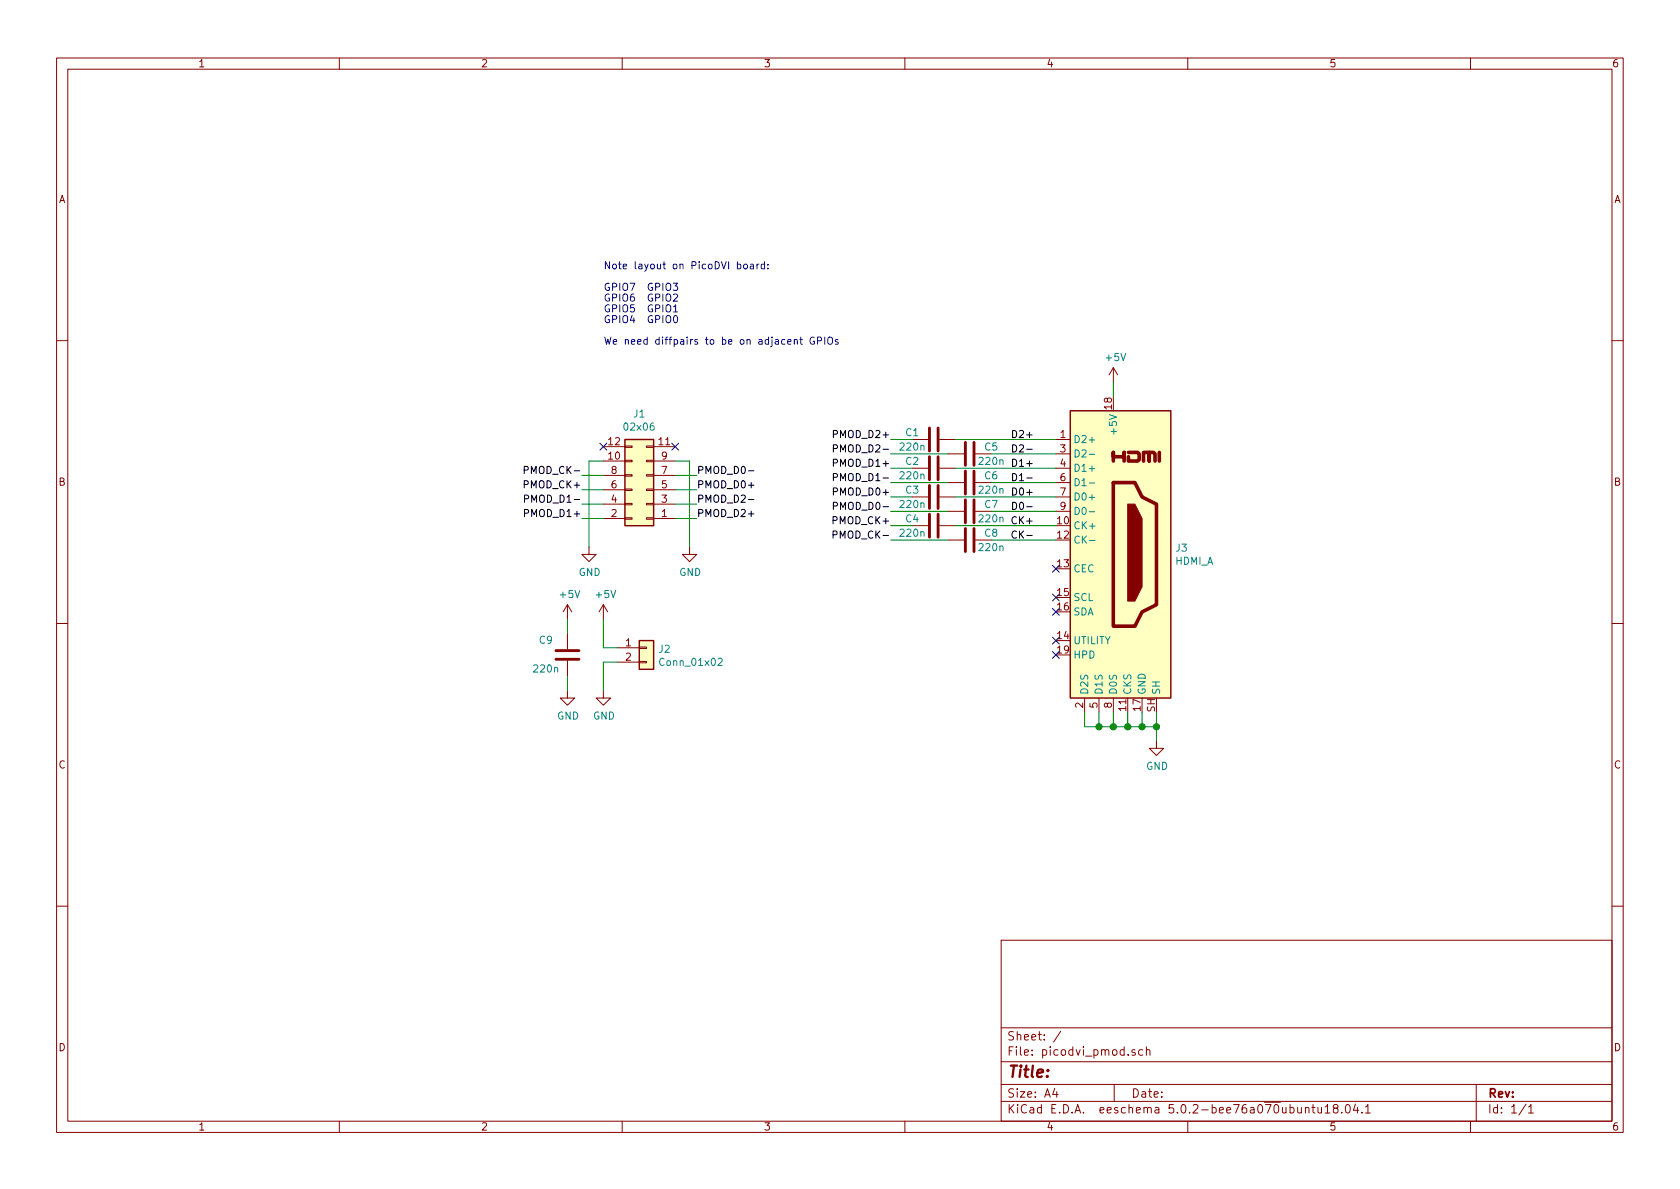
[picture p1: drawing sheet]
EESchema Schematic File Version 4
EELAYER 26 0
EELAYER END
$Descr A4 11693 8268
encoding utf-8
Sheet 1 1
Title ""
Date ""
Rev ""
Comp ""
Comment1 ""
Comment2 ""
Comment3 ""
Comment4 ""
$EndDescr
$Comp
L Connector:HDMI_A J3
U 1 1
P 7750 3850
F 0 "J3" H 8179 3896 50  0000 L CNN
F 1 "HDMI_A" H 8179 3805 50  0000 L CNN
F 2 "picodvi:HDMI-SS-53000" H 7775 3850 50  0001 C CNN
F 3 "https://en.wikipedia.org/wiki/HDMI" H 7775 3850 50  0001 C CNN
	1    7750 3850
	1    0    0    -1  
$EndComp
$Comp
L Connector_Generic:Conn_02x06_Odd_Even J1
U 1 1
P 4500 3400
F 0 "J1" H 4550 2875 50  0000 C CNN
F 1 "02x06" H 4550 2966 50  0000 C CNN
F 2 "Connector_PinSocket_2.54mm:PinSocket_2x06_P2.54mm_Horizontal" H 4500 3400 50  0001 C CNN
F 3 "~" H 4500 3400 50  0001 C CNN
	1    4500 3400
	-1   0    0    1   
$EndComp
Wire Wire Line
	4200 3200 4100 3200
Wire Wire Line
	4100 3200 4100 3800
$Comp
L power:GND #PWR0103
U 1 1
P 4100 3800
F 0 "#PWR0103" H 4100 3550 50  0001 C CNN
F 1 "GND" H 4105 3627 50  0000 C CNN
F 2 "" H 4100 3800 50  0001 C CNN
F 3 "" H 4100 3800 50  0001 C CNN
	1    4100 3800
	1    0    0    -1  
$EndComp
Wire Wire Line
	4700 3200 4800 3200
Wire Wire Line
	4800 3200 4800 3800
$Comp
L power:GND #PWR0104
U 1 1
P 4800 3800
F 0 "#PWR0104" H 4800 3550 50  0001 C CNN
F 1 "GND" H 4805 3627 50  0000 C CNN
F 2 "" H 4800 3800 50  0001 C CNN
F 3 "" H 4800 3800 50  0001 C CNN
	1    4800 3800
	1    0    0    -1  
$EndComp
Wire Wire Line
	4700 3300 4850 3300
Wire Wire Line
	4700 3400 4850 3400
Wire Wire Line
	4700 3500 4850 3500
Wire Wire Line
	4700 3600 4850 3600
Wire Wire Line
	4200 3300 4050 3300
Wire Wire Line
	4200 3400 4050 3400
Wire Wire Line
	4200 3500 4050 3500
Wire Wire Line
	4200 3600 4050 3600
Text Label 7200 3050 2    50   ~ 0
D2+
Text Label 7200 3150 2    50   ~ 0
D2-
Text Label 7200 3250 2    50   ~ 0
D1+
Text Label 7200 3350 2    50   ~ 0
D1-
Text Label 7200 3450 2    50   ~ 0
D0+
Text Label 7200 3550 2    50   ~ 0
D0-
Text Label 7200 3650 2    50   ~ 0
CK+
Text Label 7200 3750 2    50   ~ 0
CK-
$Comp
L Device:C C1
U 1 1
P 6500 3050
F 0 "C1" V 6450 2900 50  0000 C CNN
F 1 "220n" V 6550 2900 50  0000 C CNN
F 2 "Capacitor_SMD:C_0402_1005Metric" H 6538 2900 50  0001 C CNN
F 3 "~" H 6500 3050 50  0001 C CNN
	1    6500 3050
	0    1    1    0   
$EndComp
$Comp
L Device:C C5
U 1 1
P 6750 3150
F 0 "C5" V 6700 3300 50  0000 C CNN
F 1 "220n" V 6800 3300 50  0000 C CNN
F 2 "Capacitor_SMD:C_0402_1005Metric" H 6788 3000 50  0001 C CNN
F 3 "~" H 6750 3150 50  0001 C CNN
	1    6750 3150
	0    1    1    0   
$EndComp
Wire Wire Line
	6200 3150 6600 3150
Wire Wire Line
	6350 3050 6200 3050
$Comp
L Device:C C2
U 1 1
P 6500 3250
F 0 "C2" V 6450 3100 50  0000 C CNN
F 1 "220n" V 6550 3100 50  0000 C CNN
F 2 "Capacitor_SMD:C_0402_1005Metric" H 6538 3100 50  0001 C CNN
F 3 "~" H 6500 3250 50  0001 C CNN
	1    6500 3250
	0    1    1    0   
$EndComp
$Comp
L Device:C C6
U 1 1
P 6750 3350
F 0 "C6" V 6700 3500 50  0000 C CNN
F 1 "220n" V 6800 3500 50  0000 C CNN
F 2 "Capacitor_SMD:C_0402_1005Metric" H 6788 3200 50  0001 C CNN
F 3 "~" H 6750 3350 50  0001 C CNN
	1    6750 3350
	0    1    1    0   
$EndComp
Wire Wire Line
	6200 3350 6600 3350
Wire Wire Line
	6350 3250 6200 3250
$Comp
L Device:C C3
U 1 1
P 6500 3450
F 0 "C3" V 6450 3300 50  0000 C CNN
F 1 "220n" V 6550 3300 50  0000 C CNN
F 2 "Capacitor_SMD:C_0402_1005Metric" H 6538 3300 50  0001 C CNN
F 3 "~" H 6500 3450 50  0001 C CNN
	1    6500 3450
	0    1    1    0   
$EndComp
$Comp
L Device:C C7
U 1 1
P 6750 3550
F 0 "C7" V 6700 3700 50  0000 C CNN
F 1 "220n" V 6800 3700 50  0000 C CNN
F 2 "Capacitor_SMD:C_0402_1005Metric" H 6788 3400 50  0001 C CNN
F 3 "~" H 6750 3550 50  0001 C CNN
	1    6750 3550
	0    1    1    0   
$EndComp
Wire Wire Line
	6200 3550 6600 3550
Wire Wire Line
	6350 3450 6200 3450
$Comp
L Device:C C4
U 1 1
P 6500 3650
F 0 "C4" V 6450 3500 50  0000 C CNN
F 1 "220n" V 6550 3500 50  0000 C CNN
F 2 "Capacitor_SMD:C_0402_1005Metric" H 6538 3500 50  0001 C CNN
F 3 "~" H 6500 3650 50  0001 C CNN
	1    6500 3650
	0    1    1    0   
$EndComp
$Comp
L Device:C C8
U 1 1
P 6750 3750
F 0 "C8" V 6700 3900 50  0000 C CNN
F 1 "220n" V 6800 3900 50  0000 C CNN
F 2 "Capacitor_SMD:C_0402_1005Metric" H 6788 3600 50  0001 C CNN
F 3 "~" H 6750 3750 50  0001 C CNN
	1    6750 3750
	0    1    1    0   
$EndComp
Wire Wire Line
	6200 3750 6600 3750
Wire Wire Line
	6350 3650 6200 3650
Wire Wire Line
	6900 3150 7350 3150
Wire Wire Line
	6900 3350 7350 3350
Wire Wire Line
	6900 3550 7350 3550
Wire Wire Line
	6900 3750 7350 3750
Wire Wire Line
	6650 3650 7350 3650
Wire Wire Line
	6650 3450 7350 3450
Wire Wire Line
	6650 3250 7350 3250
Wire Wire Line
	6650 3050 7350 3050
Text Label 6200 3050 2    50   ~ 0
PMOD_D2+
Text Label 6200 3150 2    50   ~ 0
PMOD_D2-
Text Label 6200 3250 2    50   ~ 0
PMOD_D1+
Text Label 6200 3350 2    50   ~ 0
PMOD_D1-
Text Label 6200 3450 2    50   ~ 0
PMOD_D0+
Text Label 6200 3550 2    50   ~ 0
PMOD_D0-
Text Label 6200 3650 2    50   ~ 0
PMOD_CK+
Text Label 6200 3750 2    50   ~ 0
PMOD_CK-
NoConn ~ 7350 3950
NoConn ~ 7350 4150
NoConn ~ 7350 4250
NoConn ~ 7350 4450
NoConn ~ 7350 4550
Wire Wire Line
	7550 4950 7550 5050
Wire Wire Line
	7550 5050 7650 5050
Wire Wire Line
	8050 5050 8050 4950
Wire Wire Line
	7650 4950 7650 5050
Connection ~ 7650 5050
Wire Wire Line
	7650 5050 7750 5050
Wire Wire Line
	7750 4950 7750 5050
Connection ~ 7750 5050
Wire Wire Line
	7750 5050 7850 5050
Wire Wire Line
	7850 4950 7850 5050
Connection ~ 7850 5050
Wire Wire Line
	7850 5050 7950 5050
Wire Wire Line
	7950 4950 7950 5050
Connection ~ 7950 5050
Wire Wire Line
	7950 5050 8050 5050
Wire Wire Line
	8050 5050 8050 5150
Connection ~ 8050 5050
$Comp
L power:GND #PWR0105
U 1 1
P 8050 5150
F 0 "#PWR0105" H 8050 4900 50  0001 C CNN
F 1 "GND" H 8055 4977 50  0000 C CNN
F 2 "" H 8050 5150 50  0001 C CNN
F 3 "" H 8050 5150 50  0001 C CNN
	1    8050 5150
	1    0    0    -1  
$EndComp
Wire Wire Line
	7750 2750 7750 2650
$Comp
L power:+5V #PWR0106
U 1 1
P 7750 2650
F 0 "#PWR0106" H 7750 2500 50  0001 C CNN
F 1 "+5V" H 7765 2823 50  0000 C CNN
F 2 "" H 7750 2650 50  0001 C CNN
F 3 "" H 7750 2650 50  0001 C CNN
	1    7750 2650
	1    0    0    -1  
$EndComp
$Comp
L Connector_Generic:Conn_01x02 J2
U 1 1
P 4500 4500
F 0 "J2" H 4580 4492 50  0000 L CNN
F 1 "Conn_01x02" H 4580 4401 50  0000 L CNN
F 2 "Connector_PinHeader_2.54mm:PinHeader_1x02_P2.54mm_Vertical" H 4500 4500 50  0001 C CNN
F 3 "~" H 4500 4500 50  0001 C CNN
	1    4500 4500
	1    0    0    -1  
$EndComp
$Comp
L power:+5V #PWR0107
U 1 1
P 4200 4300
F 0 "#PWR0107" H 4200 4150 50  0001 C CNN
F 1 "+5V" H 4215 4473 50  0000 C CNN
F 2 "" H 4200 4300 50  0001 C CNN
F 3 "" H 4200 4300 50  0001 C CNN
	1    4200 4300
	1    0    0    -1  
$EndComp
$Comp
L power:GND #PWR0108
U 1 1
P 4200 4800
F 0 "#PWR0108" H 4200 4550 50  0001 C CNN
F 1 "GND" H 4205 4627 50  0000 C CNN
F 2 "" H 4200 4800 50  0001 C CNN
F 3 "" H 4200 4800 50  0001 C CNN
	1    4200 4800
	1    0    0    -1  
$EndComp
Wire Wire Line
	4200 4500 4300 4500
Wire Wire Line
	4300 4600 4200 4600
Text Notes 4200 2400 0    50   ~ 0
Note layout on PicoDVI board:\n\nGPIO7  GPIO3\nGPIO6  GPIO2\nGPIO5  GPIO1\nGPIO4  GPIO0\n\nWe need diffpairs to be on adjacent GPIOs
Text Label 4050 3400 2    50   ~ 0
PMOD_CK+
Text Label 4050 3300 2    50   ~ 0
PMOD_CK-
Text Label 4850 3600 0    50   ~ 0
PMOD_D2+
Text Label 4850 3500 0    50   ~ 0
PMOD_D2-
Text Label 4850 3400 0    50   ~ 0
PMOD_D0+
Text Label 4850 3300 0    50   ~ 0
PMOD_D0-
Text Label 4050 3600 2    50   ~ 0
PMOD_D1+
Text Label 4050 3500 2    50   ~ 0
PMOD_D1-
$Comp
L Device:C C9
U 1 1
P 3950 4550
F 0 "C9" H 4100 4450 50  0000 C CNN
F 1 "220n" H 4100 4650 50  0000 C CNN
F 2 "Capacitor_SMD:C_0402_1005Metric" H 3988 4400 50  0001 C CNN
F 3 "~" H 3950 4550 50  0001 C CNN
	1    3950 4550
	-1   0    0    1   
$EndComp
$Comp
L power:+5V #PWR01
U 1 1
P 3950 4300
F 0 "#PWR01" H 3950 4150 50  0001 C CNN
F 1 "+5V" H 3965 4473 50  0000 C CNN
F 2 "" H 3950 4300 50  0001 C CNN
F 3 "" H 3950 4300 50  0001 C CNN
	1    3950 4300
	1    0    0    -1  
$EndComp
$Comp
L power:GND #PWR02
U 1 1
P 3950 4800
F 0 "#PWR02" H 3950 4550 50  0001 C CNN
F 1 "GND" H 3955 4627 50  0000 C CNN
F 2 "" H 3950 4800 50  0001 C CNN
F 3 "" H 3950 4800 50  0001 C CNN
	1    3950 4800
	1    0    0    -1  
$EndComp
Wire Wire Line
	3950 4400 3950 4300
Wire Wire Line
	3950 4700 3950 4800
Wire Wire Line
	4200 4300 4200 4500
Wire Wire Line
	4200 4600 4200 4800
NoConn ~ 4700 3100
NoConn ~ 4200 3100
$EndSCHEMATC
